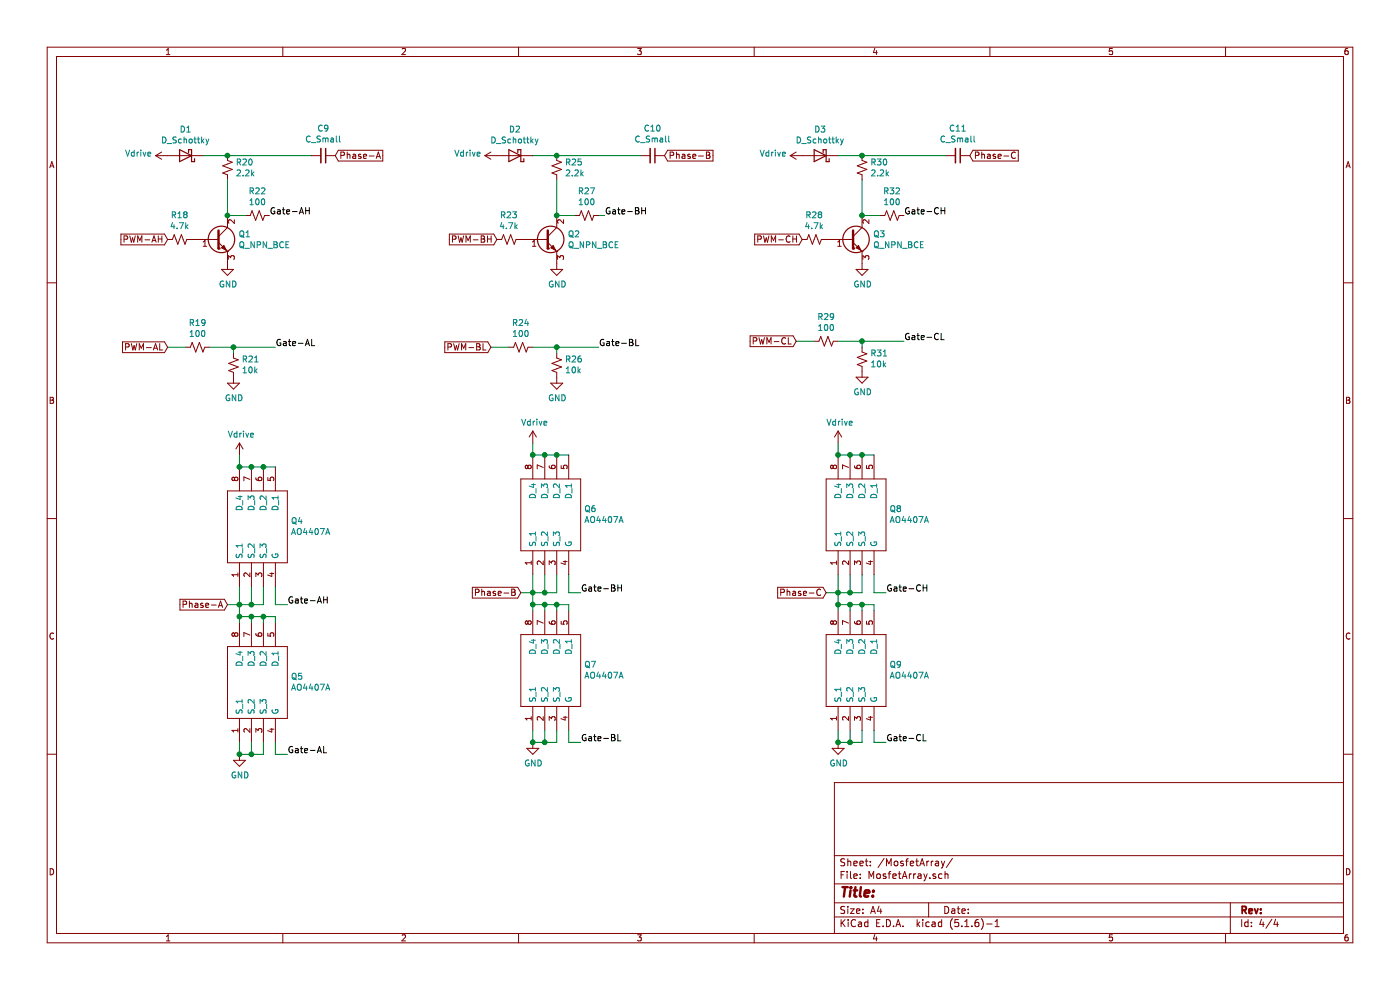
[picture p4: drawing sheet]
EESchema Schematic File Version 4
EELAYER 30 0
EELAYER END
$Descr A4 11693 8268
encoding utf-8
Sheet 4 4
Title ""
Date ""
Rev ""
Comp ""
Comment1 ""
Comment2 ""
Comment3 ""
Comment4 ""
$EndDescr
$Comp
L Device:D_Schottky D1
U 1 1
P 1550 1300
F 0 "D1" H 1550 1084 50  0000 C CNN
F 1 "D_Schottky" H 1550 1175 50  0000 C CNN
F 2 "Diode_SMD:D_SOD-123" H 1550 1300 50  0001 C CNN
F 3 "~" H 1550 1300 50  0001 C CNN
F 4 "C8598" H 1550 1300 50  0001 C CNN "JLCPCB"
	1    1550 1300
	-1   0    0    1   
$EndComp
$Comp
L Device:C_Small C9
U 1 1
P 2700 1300
F 0 "C9" V 2471 1300 50  0000 C CNN
F 1 "C_Small" V 2562 1300 50  0000 C CNN
F 2 "Capacitor_SMD:C_0402_1005Metric" H 2700 1300 50  0001 C CNN
F 3 "~" H 2700 1300 50  0001 C CNN
	1    2700 1300
	0    1    1    0   
$EndComp
$Comp
L Device:R_Small_US R20
U 1 1
P 1900 1400
F 0 "R20" H 1968 1446 50  0000 L CNN
F 1 "2.2k" H 1968 1355 50  0000 L CNN
F 2 "Resistor_SMD:R_0402_1005Metric" H 1900 1400 50  0001 C CNN
F 3 "~" H 1900 1400 50  0001 C CNN
F 4 "C25879" H 1900 1400 50  0001 C CNN "JLCPCB"
	1    1900 1400
	1    0    0    -1  
$EndComp
Wire Wire Line
	1700 1300 1900 1300
Wire Wire Line
	1900 1300 2600 1300
Connection ~ 1900 1300
Text GLabel 2800 1300 2    53   Input ~ 0
Phase-A
$Comp
L Device:R_Small_US R22
U 1 1
P 2150 1800
F 0 "R22" V 1945 1800 50  0000 C CNN
F 1 "100" V 2036 1800 50  0000 C CNN
F 2 "Resistor_SMD:R_0402_1005Metric" H 2150 1800 50  0001 C CNN
F 3 "~" H 2150 1800 50  0001 C CNN
F 4 "C25741" V 2150 1800 50  0001 C CNN "JLCPCB"
	1    2150 1800
	0    1    1    0   
$EndComp
Wire Wire Line
	1900 1500 1900 1800
Wire Wire Line
	1900 1800 2050 1800
$Comp
L Device:Q_NPN_BCE Q1
U 1 1
P 1800 2000
F 0 "Q1" H 1991 2046 50  0000 L CNN
F 1 "Q_NPN_BCE" H 1991 1955 50  0000 L CNN
F 2 "Package_TO_SOT_SMD:SOT-23" H 2000 2100 50  0001 C CNN
F 3 "~" H 1800 2000 50  0001 C CNN
F 4 "C2150" H 1800 2000 50  0001 C CNN "JLCPCB"
	1    1800 2000
	1    0    0    -1  
$EndComp
Connection ~ 1900 1800
$Comp
L Device:R_Small_US R18
U 1 1
P 1500 2000
F 0 "R18" V 1295 2000 50  0000 C CNN
F 1 "4.7k" V 1386 2000 50  0000 C CNN
F 2 "Resistor_SMD:R_0402_1005Metric" H 1500 2000 50  0001 C CNN
F 3 "~" H 1500 2000 50  0001 C CNN
F 4 "C25900" V 1500 2000 50  0001 C CNN "JLCPCB"
	1    1500 2000
	0    1    1    0   
$EndComp
$Comp
L power:GND #PWR023
U 1 1
P 1900 2200
F 0 "#PWR023" H 1900 1950 50  0001 C CNN
F 1 "GND" H 1905 2027 50  0000 C CNN
F 2 "" H 1900 2200 50  0001 C CNN
F 3 "" H 1900 2200 50  0001 C CNN
	1    1900 2200
	1    0    0    -1  
$EndComp
Text GLabel 1400 2000 0    53   Input ~ 0
PWM-AH
$Comp
L Device:D_Schottky D2
U 1 1
P 4300 1300
F 0 "D2" H 4300 1084 50  0000 C CNN
F 1 "D_Schottky" H 4300 1175 50  0000 C CNN
F 2 "Diode_SMD:D_SOD-123" H 4300 1300 50  0001 C CNN
F 3 "~" H 4300 1300 50  0001 C CNN
F 4 "C8598" H 4300 1300 50  0001 C CNN "JLCPCB"
	1    4300 1300
	-1   0    0    1   
$EndComp
$Comp
L Device:C_Small C10
U 1 1
P 5450 1300
F 0 "C10" V 5221 1300 50  0000 C CNN
F 1 "C_Small" V 5312 1300 50  0000 C CNN
F 2 "Capacitor_SMD:C_0402_1005Metric" H 5450 1300 50  0001 C CNN
F 3 "~" H 5450 1300 50  0001 C CNN
	1    5450 1300
	0    1    1    0   
$EndComp
$Comp
L Device:R_Small_US R25
U 1 1
P 4650 1400
F 0 "R25" H 4718 1446 50  0000 L CNN
F 1 "2.2k" H 4718 1355 50  0000 L CNN
F 2 "Resistor_SMD:R_0402_1005Metric" H 4650 1400 50  0001 C CNN
F 3 "~" H 4650 1400 50  0001 C CNN
F 4 "C25879" H 4650 1400 50  0001 C CNN "JLCPCB"
	1    4650 1400
	1    0    0    -1  
$EndComp
Wire Wire Line
	4450 1300 4650 1300
Wire Wire Line
	4650 1300 5350 1300
Connection ~ 4650 1300
Text GLabel 5550 1300 2    53   Input ~ 0
Phase-B
$Comp
L Device:R_Small_US R27
U 1 1
P 4900 1800
F 0 "R27" V 4695 1800 50  0000 C CNN
F 1 "100" V 4786 1800 50  0000 C CNN
F 2 "Resistor_SMD:R_0402_1005Metric" H 4900 1800 50  0001 C CNN
F 3 "~" H 4900 1800 50  0001 C CNN
F 4 "C25741" V 4900 1800 50  0001 C CNN "JLCPCB"
	1    4900 1800
	0    1    1    0   
$EndComp
Wire Wire Line
	4650 1500 4650 1800
Wire Wire Line
	4650 1800 4800 1800
$Comp
L Device:Q_NPN_BCE Q2
U 1 1
P 4550 2000
F 0 "Q2" H 4741 2046 50  0000 L CNN
F 1 "Q_NPN_BCE" H 4741 1955 50  0000 L CNN
F 2 "Package_TO_SOT_SMD:SOT-23" H 4750 2100 50  0001 C CNN
F 3 "~" H 4550 2000 50  0001 C CNN
F 4 "C2150" H 4550 2000 50  0001 C CNN "JLCPCB"
	1    4550 2000
	1    0    0    -1  
$EndComp
Connection ~ 4650 1800
$Comp
L Device:R_Small_US R23
U 1 1
P 4250 2000
F 0 "R23" V 4045 2000 50  0000 C CNN
F 1 "4.7k" V 4136 2000 50  0000 C CNN
F 2 "Resistor_SMD:R_0402_1005Metric" H 4250 2000 50  0001 C CNN
F 3 "~" H 4250 2000 50  0001 C CNN
F 4 "C25900" V 4250 2000 50  0001 C CNN "JLCPCB"
	1    4250 2000
	0    1    1    0   
$EndComp
$Comp
L power:GND #PWR026
U 1 1
P 4650 2200
F 0 "#PWR026" H 4650 1950 50  0001 C CNN
F 1 "GND" H 4655 2027 50  0000 C CNN
F 2 "" H 4650 2200 50  0001 C CNN
F 3 "" H 4650 2200 50  0001 C CNN
	1    4650 2200
	1    0    0    -1  
$EndComp
Text GLabel 4150 2000 0    53   Input ~ 0
PWM-BH
$Comp
L Device:D_Schottky D3
U 1 1
P 6850 1300
F 0 "D3" H 6850 1084 50  0000 C CNN
F 1 "D_Schottky" H 6850 1175 50  0000 C CNN
F 2 "Diode_SMD:D_SOD-123" H 6850 1300 50  0001 C CNN
F 3 "~" H 6850 1300 50  0001 C CNN
F 4 "C8598" H 6850 1300 50  0001 C CNN "JLCPCB"
	1    6850 1300
	-1   0    0    1   
$EndComp
$Comp
L Device:C_Small C11
U 1 1
P 8000 1300
F 0 "C11" V 7771 1300 50  0000 C CNN
F 1 "C_Small" V 7862 1300 50  0000 C CNN
F 2 "Capacitor_SMD:C_0402_1005Metric" H 8000 1300 50  0001 C CNN
F 3 "~" H 8000 1300 50  0001 C CNN
	1    8000 1300
	0    1    1    0   
$EndComp
$Comp
L Device:R_Small_US R30
U 1 1
P 7200 1400
F 0 "R30" H 7268 1446 50  0000 L CNN
F 1 "2.2k" H 7268 1355 50  0000 L CNN
F 2 "Resistor_SMD:R_0402_1005Metric" H 7200 1400 50  0001 C CNN
F 3 "~" H 7200 1400 50  0001 C CNN
F 4 "C25879" H 7200 1400 50  0001 C CNN "JLCPCB"
	1    7200 1400
	1    0    0    -1  
$EndComp
Wire Wire Line
	7000 1300 7200 1300
Wire Wire Line
	7200 1300 7900 1300
Connection ~ 7200 1300
Text GLabel 8100 1300 2    53   Input ~ 0
Phase-C
$Comp
L Device:R_Small_US R32
U 1 1
P 7450 1800
F 0 "R32" V 7245 1800 50  0000 C CNN
F 1 "100" V 7336 1800 50  0000 C CNN
F 2 "Resistor_SMD:R_0402_1005Metric" H 7450 1800 50  0001 C CNN
F 3 "~" H 7450 1800 50  0001 C CNN
F 4 "C25741" V 7450 1800 50  0001 C CNN "JLCPCB"
	1    7450 1800
	0    1    1    0   
$EndComp
Wire Wire Line
	7200 1500 7200 1800
Wire Wire Line
	7200 1800 7350 1800
$Comp
L Device:Q_NPN_BCE Q3
U 1 1
P 7100 2000
F 0 "Q3" H 7291 2046 50  0000 L CNN
F 1 "Q_NPN_BCE" H 7291 1955 50  0000 L CNN
F 2 "Package_TO_SOT_SMD:SOT-23" H 7300 2100 50  0001 C CNN
F 3 "~" H 7100 2000 50  0001 C CNN
F 4 "C2150" H 7100 2000 50  0001 C CNN "JLCPCB"
	1    7100 2000
	1    0    0    -1  
$EndComp
Connection ~ 7200 1800
$Comp
L Device:R_Small_US R28
U 1 1
P 6800 2000
F 0 "R28" V 6595 2000 50  0000 C CNN
F 1 "4.7k" V 6686 2000 50  0000 C CNN
F 2 "Resistor_SMD:R_0402_1005Metric" H 6800 2000 50  0001 C CNN
F 3 "~" H 6800 2000 50  0001 C CNN
F 4 "C25900" V 6800 2000 50  0001 C CNN "JLCPCB"
	1    6800 2000
	0    1    1    0   
$EndComp
$Comp
L power:GND #PWR029
U 1 1
P 7200 2200
F 0 "#PWR029" H 7200 1950 50  0001 C CNN
F 1 "GND" H 7205 2027 50  0000 C CNN
F 2 "" H 7200 2200 50  0001 C CNN
F 3 "" H 7200 2200 50  0001 C CNN
	1    7200 2200
	1    0    0    -1  
$EndComp
Text GLabel 6700 2000 0    53   Input ~ 0
PWM-CH
Text GLabel 1400 2900 0    53   Input ~ 0
PWM-AL
$Comp
L Device:R_Small_US R19
U 1 1
P 1650 2900
F 0 "R19" V 1445 2900 50  0000 C CNN
F 1 "100" V 1536 2900 50  0000 C CNN
F 2 "Resistor_SMD:R_0402_1005Metric" H 1650 2900 50  0001 C CNN
F 3 "~" H 1650 2900 50  0001 C CNN
F 4 "C25741" V 1650 2900 50  0001 C CNN "JLCPCB"
	1    1650 2900
	0    1    1    0   
$EndComp
Wire Wire Line
	1550 2900 1400 2900
Text Label 2250 1800 0    53   ~ 0
Gate-AH
Text Label 5050 1800 0    53   ~ 0
Gate-BH
Text Label 7550 1800 0    53   ~ 0
Gate-CH
$Comp
L Device:R_Small_US R21
U 1 1
P 1950 3050
F 0 "R21" H 1882 3004 50  0000 R CNN
F 1 "10k" H 1882 3095 50  0000 R CNN
F 2 "Resistor_SMD:R_0402_1005Metric" H 1950 3050 50  0001 C CNN
F 3 "~" H 1950 3050 50  0001 C CNN
F 4 "C25744" H 1950 3050 50  0001 C CNN "JLCPCB"
	1    1950 3050
	-1   0    0    1   
$EndComp
Wire Wire Line
	1750 2900 1950 2900
Wire Wire Line
	1950 2900 1950 2950
Text Label 2300 2900 0    53   ~ 0
Gate-AL
$Comp
L power:GND #PWR024
U 1 1
P 1950 3150
F 0 "#PWR024" H 1950 2900 50  0001 C CNN
F 1 "GND" H 1955 2977 50  0000 C CNN
F 2 "" H 1950 3150 50  0001 C CNN
F 3 "" H 1950 3150 50  0001 C CNN
	1    1950 3150
	1    0    0    -1  
$EndComp
Wire Wire Line
	1950 2900 2300 2900
Connection ~ 1950 2900
Text GLabel 4100 2900 0    53   Input ~ 0
PWM-BL
$Comp
L Device:R_Small_US R24
U 1 1
P 4350 2900
F 0 "R24" V 4145 2900 50  0000 C CNN
F 1 "100" V 4236 2900 50  0000 C CNN
F 2 "Resistor_SMD:R_0402_1005Metric" H 4350 2900 50  0001 C CNN
F 3 "~" H 4350 2900 50  0001 C CNN
F 4 "C25741" V 4350 2900 50  0001 C CNN "JLCPCB"
	1    4350 2900
	0    1    1    0   
$EndComp
Wire Wire Line
	4250 2900 4100 2900
$Comp
L Device:R_Small_US R26
U 1 1
P 4650 3050
F 0 "R26" H 4582 3004 50  0000 R CNN
F 1 "10k" H 4582 3095 50  0000 R CNN
F 2 "Resistor_SMD:R_0402_1005Metric" H 4650 3050 50  0001 C CNN
F 3 "~" H 4650 3050 50  0001 C CNN
F 4 "C25744" H 4650 3050 50  0001 C CNN "JLCPCB"
	1    4650 3050
	-1   0    0    1   
$EndComp
Wire Wire Line
	4450 2900 4650 2900
Wire Wire Line
	4650 2900 4650 2950
Text Label 5000 2900 0    53   ~ 0
Gate-BL
$Comp
L power:GND #PWR027
U 1 1
P 4650 3150
F 0 "#PWR027" H 4650 2900 50  0001 C CNN
F 1 "GND" H 4655 2977 50  0000 C CNN
F 2 "" H 4650 3150 50  0001 C CNN
F 3 "" H 4650 3150 50  0001 C CNN
	1    4650 3150
	1    0    0    -1  
$EndComp
Wire Wire Line
	4650 2900 5000 2900
Connection ~ 4650 2900
Text GLabel 6650 2850 0    53   Input ~ 0
PWM-CL
$Comp
L Device:R_Small_US R29
U 1 1
P 6900 2850
F 0 "R29" V 6695 2850 50  0000 C CNN
F 1 "100" V 6786 2850 50  0000 C CNN
F 2 "Resistor_SMD:R_0402_1005Metric" H 6900 2850 50  0001 C CNN
F 3 "~" H 6900 2850 50  0001 C CNN
F 4 "C25741" V 6900 2850 50  0001 C CNN "JLCPCB"
	1    6900 2850
	0    1    1    0   
$EndComp
Wire Wire Line
	6800 2850 6650 2850
$Comp
L Device:R_Small_US R31
U 1 1
P 7200 3000
F 0 "R31" H 7132 2954 50  0000 R CNN
F 1 "10k" H 7132 3045 50  0000 R CNN
F 2 "Resistor_SMD:R_0402_1005Metric" H 7200 3000 50  0001 C CNN
F 3 "~" H 7200 3000 50  0001 C CNN
F 4 "" H 7200 3000 50  0001 C CNN "JLCPCB"
	1    7200 3000
	-1   0    0    1   
$EndComp
Wire Wire Line
	7000 2850 7200 2850
Wire Wire Line
	7200 2850 7200 2900
Text Label 7550 2850 0    53   ~ 0
Gate-CL
$Comp
L power:GND #PWR030
U 1 1
P 7200 3100
F 0 "#PWR030" H 7200 2850 50  0001 C CNN
F 1 "GND" H 7205 2927 50  0000 C CNN
F 2 "" H 7200 3100 50  0001 C CNN
F 3 "" H 7200 3100 50  0001 C CNN
	1    7200 3100
	1    0    0    -1  
$EndComp
Wire Wire Line
	7200 2850 7550 2850
Connection ~ 7200 2850
$Comp
L AO4407A:AO4407A Q4
U 1 1
P 2000 4900
F 0 "Q4" V 2546 4472 50  0000 R CNN
F 1 "AO4407A" V 2455 4472 50  0000 R CNN
F 2 "Used libraries:SOIC127P600X175-8N" H 2850 5000 50  0001 L CNN
F 3 "http://aosmd.com/res/data_sheets/AO4407A.pdf" H 2850 4900 50  0001 L CNN
F 4 "30V P-Channel MOSFET" H 2850 4800 50  0001 L CNN "Description"
F 5 "1.75" H 2850 4700 50  0001 L CNN "Height"
F 6 "Alpha & Omega Semiconductors" H 2850 4600 50  0001 L CNN "Manufacturer_Name"
F 7 "AO4407A" H 2850 4500 50  0001 L CNN "Manufacturer_Part_Number"
F 8 "" H 2850 4400 50  0001 L CNN "Mouser Part Number"
F 9 "" H 2850 4300 50  0001 L CNN "Mouser Price/Stock"
F 10 "" H 2850 4200 50  0001 L CNN "RS Part Number"
F 11 "" H 2850 4100 50  0001 L CNN "RS Price/Stock"
F 12 "C16072" H 2000 4900 50  0001 C CNN "JLCPCB"
	1    2000 4900
	0    -1   -1   0   
$EndComp
Wire Wire Line
	2000 3800 2000 3900
Wire Wire Line
	2000 3900 2100 3900
Connection ~ 2000 3900
Wire Wire Line
	2100 3900 2200 3900
Connection ~ 2100 3900
Wire Wire Line
	2200 3900 2300 3900
Connection ~ 2200 3900
Text GLabel 1900 5050 0    53   Input ~ 0
Phase-A
Wire Wire Line
	1900 5050 2000 5050
Wire Wire Line
	2000 5050 2000 4900
Wire Wire Line
	2000 5050 2100 5050
Wire Wire Line
	2100 5050 2100 4900
Connection ~ 2000 5050
Wire Wire Line
	2100 5050 2200 5050
Wire Wire Line
	2200 5050 2200 4900
Connection ~ 2100 5050
Wire Wire Line
	2300 4900 2300 5050
Wire Wire Line
	2300 5050 2400 5050
$Comp
L AO4407A:AO4407A Q5
U 1 1
P 2000 6200
F 0 "Q5" V 2546 5772 50  0000 R CNN
F 1 "AO4407A" V 2455 5772 50  0000 R CNN
F 2 "Used libraries:SOIC127P600X175-8N" H 2850 6300 50  0001 L CNN
F 3 "http://aosmd.com/res/data_sheets/AO4407A.pdf" H 2850 6200 50  0001 L CNN
F 4 "30V P-Channel MOSFET" H 2850 6100 50  0001 L CNN "Description"
F 5 "1.75" H 2850 6000 50  0001 L CNN "Height"
F 6 "Alpha & Omega Semiconductors" H 2850 5900 50  0001 L CNN "Manufacturer_Name"
F 7 "AO4407A" H 2850 5800 50  0001 L CNN "Manufacturer_Part_Number"
F 8 "" H 2850 5700 50  0001 L CNN "Mouser Part Number"
F 9 "" H 2850 5600 50  0001 L CNN "Mouser Price/Stock"
F 10 "" H 2850 5500 50  0001 L CNN "RS Part Number"
F 11 "" H 2850 5400 50  0001 L CNN "RS Price/Stock"
F 12 "C16072" H 2000 6200 50  0001 C CNN "JLCPCB"
	1    2000 6200
	0    -1   -1   0   
$EndComp
Wire Wire Line
	2000 5050 2000 5150
Wire Wire Line
	2000 5150 2100 5150
Wire Wire Line
	2100 5150 2100 5200
Connection ~ 2000 5150
Wire Wire Line
	2000 5150 2000 5200
Wire Wire Line
	2100 5150 2200 5150
Wire Wire Line
	2200 5150 2200 5200
Connection ~ 2100 5150
Wire Wire Line
	2200 5150 2300 5150
Wire Wire Line
	2300 5150 2300 5200
Connection ~ 2200 5150
$Comp
L power:GND #PWR0102
U 1 1
P 2000 6300
F 0 "#PWR0102" H 2000 6050 50  0001 C CNN
F 1 "GND" H 2005 6127 50  0000 C CNN
F 2 "" H 2000 6300 50  0001 C CNN
F 3 "" H 2000 6300 50  0001 C CNN
	1    2000 6300
	1    0    0    -1  
$EndComp
Wire Wire Line
	2000 6200 2000 6300
Wire Wire Line
	2000 6300 2100 6300
Wire Wire Line
	2100 6300 2100 6200
Connection ~ 2000 6300
Wire Wire Line
	2100 6300 2200 6300
Wire Wire Line
	2200 6300 2200 6200
Connection ~ 2100 6300
Wire Wire Line
	2300 6200 2300 6300
Wire Wire Line
	2300 6300 2400 6300
$Comp
L AO4407A:AO4407A Q6
U 1 1
P 4450 4800
F 0 "Q6" V 4996 4372 50  0000 R CNN
F 1 "AO4407A" V 4905 4372 50  0000 R CNN
F 2 "Used libraries:SOIC127P600X175-8N" H 5300 4900 50  0001 L CNN
F 3 "http://aosmd.com/res/data_sheets/AO4407A.pdf" H 5300 4800 50  0001 L CNN
F 4 "30V P-Channel MOSFET" H 5300 4700 50  0001 L CNN "Description"
F 5 "1.75" H 5300 4600 50  0001 L CNN "Height"
F 6 "Alpha & Omega Semiconductors" H 5300 4500 50  0001 L CNN "Manufacturer_Name"
F 7 "AO4407A" H 5300 4400 50  0001 L CNN "Manufacturer_Part_Number"
F 8 "" H 5300 4300 50  0001 L CNN "Mouser Part Number"
F 9 "" H 5300 4200 50  0001 L CNN "Mouser Price/Stock"
F 10 "" H 5300 4100 50  0001 L CNN "RS Part Number"
F 11 "" H 5300 4000 50  0001 L CNN "RS Price/Stock"
F 12 "C16072" H 4450 4800 50  0001 C CNN "JLCPCB"
	1    4450 4800
	0    -1   -1   0   
$EndComp
Wire Wire Line
	4450 3700 4450 3800
Wire Wire Line
	4450 3800 4550 3800
Connection ~ 4450 3800
Wire Wire Line
	4550 3800 4650 3800
Connection ~ 4550 3800
Wire Wire Line
	4650 3800 4750 3800
Connection ~ 4650 3800
Text GLabel 4350 4950 0    53   Input ~ 0
Phase-B
Wire Wire Line
	4350 4950 4450 4950
Wire Wire Line
	4450 4950 4450 4800
Wire Wire Line
	4450 4950 4550 4950
Wire Wire Line
	4550 4950 4550 4800
Connection ~ 4450 4950
Wire Wire Line
	4550 4950 4650 4950
Wire Wire Line
	4650 4950 4650 4800
Connection ~ 4550 4950
Wire Wire Line
	4750 4800 4750 4950
Wire Wire Line
	4750 4950 4850 4950
$Comp
L AO4407A:AO4407A Q7
U 1 1
P 4450 6100
F 0 "Q7" V 4996 5672 50  0000 R CNN
F 1 "AO4407A" V 4905 5672 50  0000 R CNN
F 2 "Used libraries:SOIC127P600X175-8N" H 5300 6200 50  0001 L CNN
F 3 "http://aosmd.com/res/data_sheets/AO4407A.pdf" H 5300 6100 50  0001 L CNN
F 4 "30V P-Channel MOSFET" H 5300 6000 50  0001 L CNN "Description"
F 5 "1.75" H 5300 5900 50  0001 L CNN "Height"
F 6 "Alpha & Omega Semiconductors" H 5300 5800 50  0001 L CNN "Manufacturer_Name"
F 7 "AO4407A" H 5300 5700 50  0001 L CNN "Manufacturer_Part_Number"
F 8 "" H 5300 5600 50  0001 L CNN "Mouser Part Number"
F 9 "" H 5300 5500 50  0001 L CNN "Mouser Price/Stock"
F 10 "" H 5300 5400 50  0001 L CNN "RS Part Number"
F 11 "" H 5300 5300 50  0001 L CNN "RS Price/Stock"
F 12 "C16072" H 4450 6100 50  0001 C CNN "JLCPCB"
	1    4450 6100
	0    -1   -1   0   
$EndComp
Wire Wire Line
	4450 4950 4450 5050
Wire Wire Line
	4450 5050 4550 5050
Wire Wire Line
	4550 5050 4550 5100
Connection ~ 4450 5050
Wire Wire Line
	4450 5050 4450 5100
Wire Wire Line
	4550 5050 4650 5050
Wire Wire Line
	4650 5050 4650 5100
Connection ~ 4550 5050
Wire Wire Line
	4650 5050 4750 5050
Wire Wire Line
	4750 5050 4750 5100
Connection ~ 4650 5050
$Comp
L power:GND #PWR0104
U 1 1
P 4450 6200
F 0 "#PWR0104" H 4450 5950 50  0001 C CNN
F 1 "GND" H 4455 6027 50  0000 C CNN
F 2 "" H 4450 6200 50  0001 C CNN
F 3 "" H 4450 6200 50  0001 C CNN
	1    4450 6200
	1    0    0    -1  
$EndComp
Wire Wire Line
	4450 6100 4450 6200
Wire Wire Line
	4450 6200 4550 6200
Wire Wire Line
	4550 6200 4550 6100
Connection ~ 4450 6200
Wire Wire Line
	4550 6200 4650 6200
Wire Wire Line
	4650 6200 4650 6100
Connection ~ 4550 6200
Wire Wire Line
	4750 6100 4750 6200
Wire Wire Line
	4750 6200 4850 6200
$Comp
L AO4407A:AO4407A Q8
U 1 1
P 7000 4800
F 0 "Q8" V 7546 4372 50  0000 R CNN
F 1 "AO4407A" V 7455 4372 50  0000 R CNN
F 2 "Used libraries:SOIC127P600X175-8N" H 7850 4900 50  0001 L CNN
F 3 "http://aosmd.com/res/data_sheets/AO4407A.pdf" H 7850 4800 50  0001 L CNN
F 4 "30V P-Channel MOSFET" H 7850 4700 50  0001 L CNN "Description"
F 5 "1.75" H 7850 4600 50  0001 L CNN "Height"
F 6 "Alpha & Omega Semiconductors" H 7850 4500 50  0001 L CNN "Manufacturer_Name"
F 7 "AO4407A" H 7850 4400 50  0001 L CNN "Manufacturer_Part_Number"
F 8 "" H 7850 4300 50  0001 L CNN "Mouser Part Number"
F 9 "" H 7850 4200 50  0001 L CNN "Mouser Price/Stock"
F 10 "" H 7850 4100 50  0001 L CNN "RS Part Number"
F 11 "" H 7850 4000 50  0001 L CNN "RS Price/Stock"
F 12 "C16072" H 7000 4800 50  0001 C CNN "JLCPCB"
	1    7000 4800
	0    -1   -1   0   
$EndComp
Wire Wire Line
	7000 3700 7000 3800
Wire Wire Line
	7000 3800 7100 3800
Connection ~ 7000 3800
Wire Wire Line
	7100 3800 7200 3800
Connection ~ 7100 3800
Wire Wire Line
	7200 3800 7300 3800
Connection ~ 7200 3800
Text GLabel 6900 4950 0    53   Input ~ 0
Phase-C
Wire Wire Line
	6900 4950 7000 4950
Wire Wire Line
	7000 4950 7000 4800
Wire Wire Line
	7000 4950 7100 4950
Wire Wire Line
	7100 4950 7100 4800
Connection ~ 7000 4950
Wire Wire Line
	7100 4950 7200 4950
Wire Wire Line
	7200 4950 7200 4800
Connection ~ 7100 4950
Wire Wire Line
	7300 4800 7300 4950
Wire Wire Line
	7300 4950 7400 4950
$Comp
L AO4407A:AO4407A Q9
U 1 1
P 7000 6100
F 0 "Q9" V 7546 5672 50  0000 R CNN
F 1 "AO4407A" V 7455 5672 50  0000 R CNN
F 2 "Used libraries:SOIC127P600X175-8N" H 7850 6200 50  0001 L CNN
F 3 "http://aosmd.com/res/data_sheets/AO4407A.pdf" H 7850 6100 50  0001 L CNN
F 4 "30V P-Channel MOSFET" H 7850 6000 50  0001 L CNN "Description"
F 5 "1.75" H 7850 5900 50  0001 L CNN "Height"
F 6 "Alpha & Omega Semiconductors" H 7850 5800 50  0001 L CNN "Manufacturer_Name"
F 7 "AO4407A" H 7850 5700 50  0001 L CNN "Manufacturer_Part_Number"
F 8 "" H 7850 5600 50  0001 L CNN "Mouser Part Number"
F 9 "" H 7850 5500 50  0001 L CNN "Mouser Price/Stock"
F 10 "" H 7850 5400 50  0001 L CNN "RS Part Number"
F 11 "" H 7850 5300 50  0001 L CNN "RS Price/Stock"
F 12 "C16072" H 7000 6100 50  0001 C CNN "JLCPCB"
	1    7000 6100
	0    -1   -1   0   
$EndComp
Wire Wire Line
	7000 4950 7000 5050
Wire Wire Line
	7000 5050 7100 5050
Wire Wire Line
	7100 5050 7100 5100
Connection ~ 7000 5050
Wire Wire Line
	7000 5050 7000 5100
Wire Wire Line
	7100 5050 7200 5050
Wire Wire Line
	7200 5050 7200 5100
Connection ~ 7100 5050
Wire Wire Line
	7200 5050 7300 5050
Wire Wire Line
	7300 5050 7300 5100
Connection ~ 7200 5050
$Comp
L power:GND #PWR0106
U 1 1
P 7000 6200
F 0 "#PWR0106" H 7000 5950 50  0001 C CNN
F 1 "GND" H 7005 6027 50  0000 C CNN
F 2 "" H 7000 6200 50  0001 C CNN
F 3 "" H 7000 6200 50  0001 C CNN
	1    7000 6200
	1    0    0    -1  
$EndComp
Wire Wire Line
	7000 6100 7000 6200
Wire Wire Line
	7000 6200 7100 6200
Wire Wire Line
	7100 6200 7100 6100
Connection ~ 7000 6200
Wire Wire Line
	7100 6200 7200 6200
Wire Wire Line
	7200 6200 7200 6100
Connection ~ 7100 6200
Wire Wire Line
	7300 6100 7300 6200
Wire Wire Line
	7300 6200 7400 6200
$Comp
L power:Vdrive #PWR0101
U 1 1
P 1400 1300
F 0 "#PWR0101" H 1200 1150 50  0001 C CNN
F 1 "Vdrive" V 1415 1428 50  0000 L CNN
F 2 "" H 1400 1300 50  0001 C CNN
F 3 "" H 1400 1300 50  0001 C CNN
	1    1400 1300
	0    -1   -1   0   
$EndComp
$Comp
L power:Vdrive #PWR0103
U 1 1
P 4150 1300
F 0 "#PWR0103" H 3950 1150 50  0001 C CNN
F 1 "Vdrive" V 4165 1428 50  0000 L CNN
F 2 "" H 4150 1300 50  0001 C CNN
F 3 "" H 4150 1300 50  0001 C CNN
	1    4150 1300
	0    -1   -1   0   
$EndComp
$Comp
L power:Vdrive #PWR0105
U 1 1
P 6700 1300
F 0 "#PWR0105" H 6500 1150 50  0001 C CNN
F 1 "Vdrive" V 6715 1428 50  0000 L CNN
F 2 "" H 6700 1300 50  0001 C CNN
F 3 "" H 6700 1300 50  0001 C CNN
	1    6700 1300
	0    -1   -1   0   
$EndComp
$Comp
L power:Vdrive #PWR0107
U 1 1
P 2000 3800
F 0 "#PWR0107" H 1800 3650 50  0001 C CNN
F 1 "Vdrive" H 2015 3973 50  0000 C CNN
F 2 "" H 2000 3800 50  0001 C CNN
F 3 "" H 2000 3800 50  0001 C CNN
	1    2000 3800
	1    0    0    -1  
$EndComp
$Comp
L power:Vdrive #PWR0108
U 1 1
P 4450 3700
F 0 "#PWR0108" H 4250 3550 50  0001 C CNN
F 1 "Vdrive" H 4465 3873 50  0000 C CNN
F 2 "" H 4450 3700 50  0001 C CNN
F 3 "" H 4450 3700 50  0001 C CNN
	1    4450 3700
	1    0    0    -1  
$EndComp
$Comp
L power:Vdrive #PWR0109
U 1 1
P 7000 3700
F 0 "#PWR0109" H 6800 3550 50  0001 C CNN
F 1 "Vdrive" H 7015 3873 50  0000 C CNN
F 2 "" H 7000 3700 50  0001 C CNN
F 3 "" H 7000 3700 50  0001 C CNN
	1    7000 3700
	1    0    0    -1  
$EndComp
Wire Wire Line
	5000 1800 5050 1800
Text Label 7400 4950 0    53   ~ 0
Gate-CH
Text Label 7400 6200 0    53   ~ 0
Gate-CL
Text Label 4850 4950 0    53   ~ 0
Gate-BH
Text Label 4850 6200 0    53   ~ 0
Gate-BL
Text Label 2400 5050 0    53   ~ 0
Gate-AH
Text Label 2400 6300 0    53   ~ 0
Gate-AL
$EndSCHEMATC
